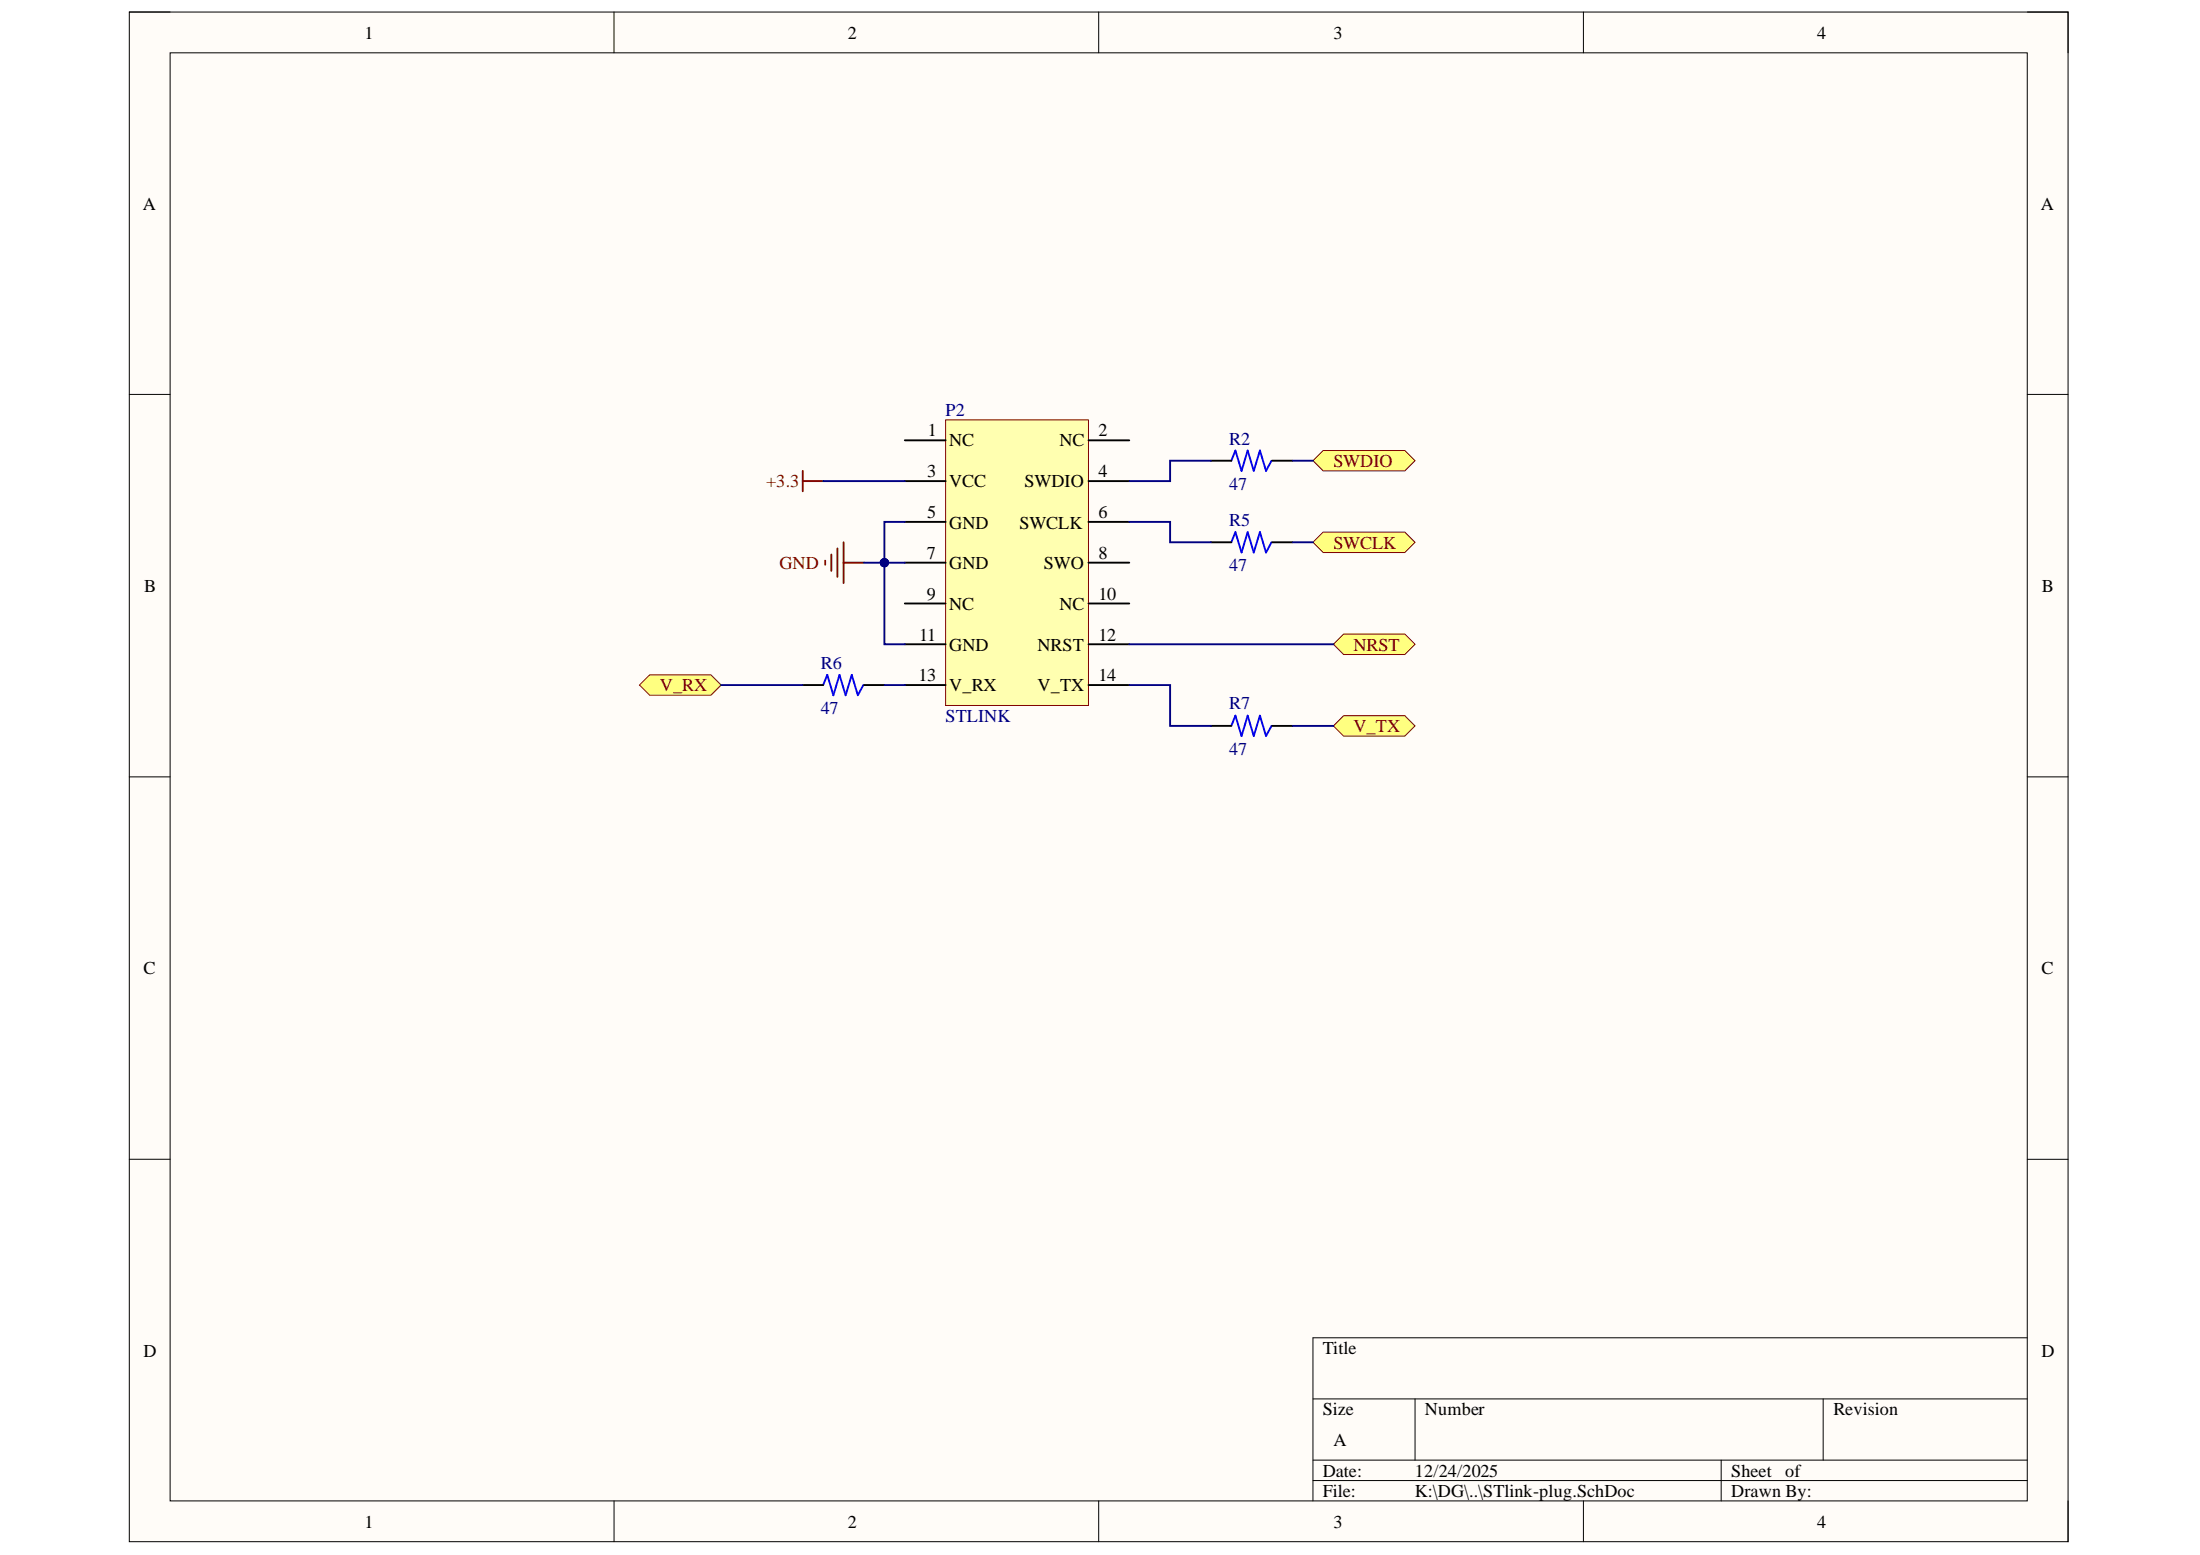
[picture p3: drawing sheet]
<svg xmlns="http://www.w3.org/2000/svg" width="297mm" height="210mm" viewBox="0 0 297 210" stroke-linecap="round" stroke-linejoin="round" font-family="sans-serif">
<path d="M17.5 1.6h261.7v206.5h-261.7z" fill-rule="evenodd" fill="#fffcf8"/>
<path d="M17.5 1.6h261.7v206.5h-261.7z" fill="none" stroke="#000" stroke-width=".14"/>
<path d="M23 7.1h250.7v195.5h-250.7z" fill-rule="evenodd" fill="#fffcf8"/>
<g fill="none" stroke="#000" stroke-width=".14">
<path d="M17.5 1.6h5.5M23 7.1h250.7v195.5h-250.7zM82.9 1.6v5.5M148.3 1.6v5.5M213.8 1.6v5.5M273.7 1.6h5.5v5.5M17.5 53.2h5.5M273.7 53.2h5.5M17.5 104.9h5.5M273.7 104.9h5.5M17.5 156.5h5.5M273.7 156.5h5.5"/>
<path d="M177.3 188.8h96.4M177.3 197.1h96.4M177.3 199.9h96.4M191.1 188.8v8.3M232.4 197.1v5.5M246.2 188.8v8.3M273.7 180.6h-96.4v22M82.9 202.6v5.5M148.3 202.6v5.5M213.8 202.6v5.5M279.2 202.6v5.5"/>
</g>
<path d="M127.7 56.7h19.3v38.5h-19.3z" fill-rule="evenodd" fill="#ffffb0"/>
<path d="M127.7 56.7h19.3v38.5h-19.3z" fill="none" stroke="#800000" stroke-width=".14"/>
<g fill="none" stroke="#000" stroke-width=".25">
<path d="M122.2 59.4h5.5M147 59.4h5.5M122.2 64.9h5.5M122.2 70.4h5.5M122.2 76h5.5M147 64.9h5.5M147 70.4h5.5M147 76h5.5M163.5 62.2h2.8M163.5 73.2h2.8M171.8 62.2h2.7M171.8 73.2h2.7"/>
<path d="M122.2 81.5h5.5M122.2 87h5.5M122.2 92.5h5.5M147 81.5h5.5M147 87h5.5M147 92.5h5.5"/>
</g>
<path d="M166.3 62.2l.5-1.4 .8 2.8 .9-2.8 .8 2.8 .8-2.8 .8 2.8 .8-1.4M166.3 73.2l.5-1.4 .8 2.8 .9-2.8 .8 2.8 .8-2.8 .8 2.8 .8-1.4" fill="none" stroke="#00f" stroke-width=".25"/>
<path d="M180 87l1.4-1.4h8.3l1.4 1.4-1.4 1.4h-8.3z" fill-rule="evenodd" fill="#ffff80"/>
<path d="M180 87l1.4-1.4h8.3l1.4 1.4-1.4 1.4h-8.3z" fill="none" stroke="#800000" stroke-width=".14"/>
<path d="M177.3 62.2l1.3-1.4h11.1l1.4 1.4-1.4 1.4h-11.1z" fill-rule="evenodd" fill="#ffff80"/>
<path d="M177.3 62.2l1.3-1.4h11.1l1.4 1.4-1.4 1.4h-11.1z" fill="none" stroke="#800000" stroke-width=".14"/>
<path d="M177.3 73.2l1.3-1.4h11.1l1.4 1.4-1.4 1.4h-11.1z" fill-rule="evenodd" fill="#ffff80"/>
<path d="M177.3 73.2l1.3-1.4h11.1l1.4 1.4-1.4 1.4h-11.1z" fill="none" stroke="#800000" stroke-width=".14"/>
<path d="M111.4 75.7v.5M112.2 74.9v2.2M113.1 74v3.9M113.9 73.2v5.5M113.9 76h2.8" fill="none" stroke="#800000" stroke-width=".25"/>
<path d="M181.4 96.6h8.3l1.4 1.4-1.4 1.4h-8.3l-1.4-1.4z" fill-rule="evenodd" fill="#ffff80"/>
<path d="M181.4 96.6h8.3l1.4 1.4-1.4 1.4h-8.3l-1.4-1.4z" fill="none" stroke="#800000" stroke-width=".14"/>
<path d="M166.3 98l.5-1.4 .8 2.8 .9-2.8 .8 2.8 .8-2.8 .8 2.8 .8-1.4" fill="none" stroke="#00f" stroke-width=".25"/>
<path d="M163.5 98h2.8M171.8 98h2.7" fill="none" stroke="#000" stroke-width=".25"/>
<path d="M86.3 92.5l1.4-1.4h8.3l1.4 1.4-1.4 1.4h-8.3z" fill-rule="evenodd" fill="#ffff80"/>
<path d="M86.3 92.5l1.4-1.4h8.3l1.4 1.4-1.4 1.4h-8.3z" fill="none" stroke="#800000" stroke-width=".14"/>
<path d="M111.1 92.5l.6-1.4 .8 2.8 .8-2.8 .9 2.8 .8-2.8 .8 2.8 .8-1.4" fill="none" stroke="#00f" stroke-width=".25"/>
<path d="M108.4 92.5h2.7M116.7 92.5h2.7" fill="none" stroke="#000" stroke-width=".25"/>
<path d="M108.4 63.6v2.7M108.4 64.9h2.7" fill="none" stroke="#800000" stroke-width=".25"/>
<path d="M122.2 70.4h-2.8v5.6h2.8M152.5 70.4h5.5v2.8h5.5M163.5 62.2h-5.5v2.7h-5.5M174.5 62.2h2.8M174.5 73.2h2.8M152.5 87h27.5" fill="none" stroke="#000080" stroke-width=".25"/>
<circle cx="119.4" cy="76" r=".55" fill="#000080"/>
<circle cx="119.4" cy="76" r=".55" fill="none" stroke="#000080" stroke-width=".14"/>
<path d="M119.4 76v11h2.8" fill="none" stroke="#000080" stroke-width=".25"/>
<circle cx="119.4" cy="76" r=".55" fill="#000080"/>
<circle cx="119.4" cy="76" r=".55" fill="none" stroke="#000080" stroke-width=".14"/>
<path d="M116.7 76h2.7" fill="none" stroke="#000080" stroke-width=".25"/>
<circle cx="119.4" cy="76" r=".55" fill="#000080"/>
<circle cx="119.4" cy="76" r=".55" fill="none" stroke="#000080" stroke-width=".14"/>
<path d="M111.1 64.9h11.1M97.4 92.5h11M119.4 92.5h2.8M152.5 92.5h5.5v5.5h5.5M174.5 98h5.5" fill="none" stroke="#000080" stroke-width=".25"/>
<g font-size="2.5">
<text x="49.2" y="5.2">1</text>
<text x="114.5" y="5.2">2</text>
<text x="180" y="5.2">3</text>
<text x="245.3" y="5.2">4</text>
<text x="19.3" y="28.3">A</text>
<text x="275.5" y="28.3">A</text>
<text x="125.3" y="58.9">1</text>
<text x="148.3" y="58.9">2</text>
<text x="125.2" y="64.4">3</text>
<text x="128.2" y="60.3">NC</text>
<text x="128.2" y="65.8">VCC</text>
<text x="138.3" y="65.8">SWDIO</text>
<text x="143.1" y="60.3">NC</text>
<text x="148.3" y="64.4">4</text>
<text x="125.2" y="69.9">5</text>
<text x="128.2" y="71.3">GND</text>
<text x="137.6" y="71.3">SWCLK</text>
<text x="148.3" y="69.9">6</text>
<text x="125.1" y="75.4">7</text>
<text x="128.2" y="76.8">GND</text>
<text x="140.9" y="76.8">SWO</text>
<text x="148.3" y="75.4">8</text>
<text x="19.5" y="79.9">B</text>
<text x="125.1" y="81">9</text>
<text x="128.2" y="82.3">NC</text>
<text x="143.1" y="82.3">NC</text>
<text x="148.3" y="81">10</text>
<text x="275.7" y="79.9">B</text>
<text x="124.1" y="86.5">11</text>
<text x="128.2" y="87.8">GND</text>
<text x="140.1" y="87.8">NRST</text>
<text x="148.3" y="86.5">12</text>
<text x="124" y="92">13</text>
<text x="128.2" y="93.3">V_RX</text>
<text x="140.1" y="93.3">V_TX</text>
<text x="148.3" y="92">14</text>
<text x="19.4" y="131.5">C</text>
<text x="275.6" y="131.5">C</text>
<text x="19.4" y="183.2">D</text>
<text x="178.6" y="182.8">Title</text>
<text x="275.6" y="183.2">D</text>
<text x="178.6" y="191">Size</text>
<text x="192.4" y="191">Number</text>
<text x="247.5" y="191">Revision</text>
<text x="180" y="195.2">A</text>
<text x="178.6" y="199.3">Date:</text>
<text x="178.6" y="202.1">File:</text>
<text x="191" y="199.3">12/24/2025</text>
<text x="191" y="202.1">K:\DG\..\STlink-plug.SchDoc</text>
<text x="233.7" y="199.3">Sheet</text>
<text x="233.7" y="202.1">Drawn By:</text>
<text x="241.1" y="199.3">of</text>
<text x="49.2" y="206.2">1</text>
<text x="114.5" y="206.2">2</text>
<text x="180" y="206.2">3</text>
<text x="245.3" y="206.2">4</text>
</g>
<g font-size="2.5" fill="#000080">
<text x="127.7" y="56.1">P2</text>
<text x="166" y="60">R2</text>
<text x="166" y="66.1">47</text>
<text x="166" y="71">R5</text>
<text x="166" y="77.1">47</text>
<text x="110.8" y="90.3">R6</text>
<text x="166" y="95.8">R7</text>
<text x="110.8" y="96.4">47</text>
<text x="127.7" y="97.5">STLINK</text>
<text x="166" y="101.9">47</text>
</g>
<g font-size="2.5" fill="#800000">
<text x="103.5" y="65.8">+3.3</text>
<text x="180" y="63.1">SWDIO</text>
<text x="105.2" y="76.8">GND</text>
<text x="180" y="74">SWCLK</text>
<text x="182.7" y="87.8">NRST</text>
<text x="89.1" y="93.3">V_RX</text>
<text x="182.7" y="98.8">V_TX</text>
</g>
</svg>
